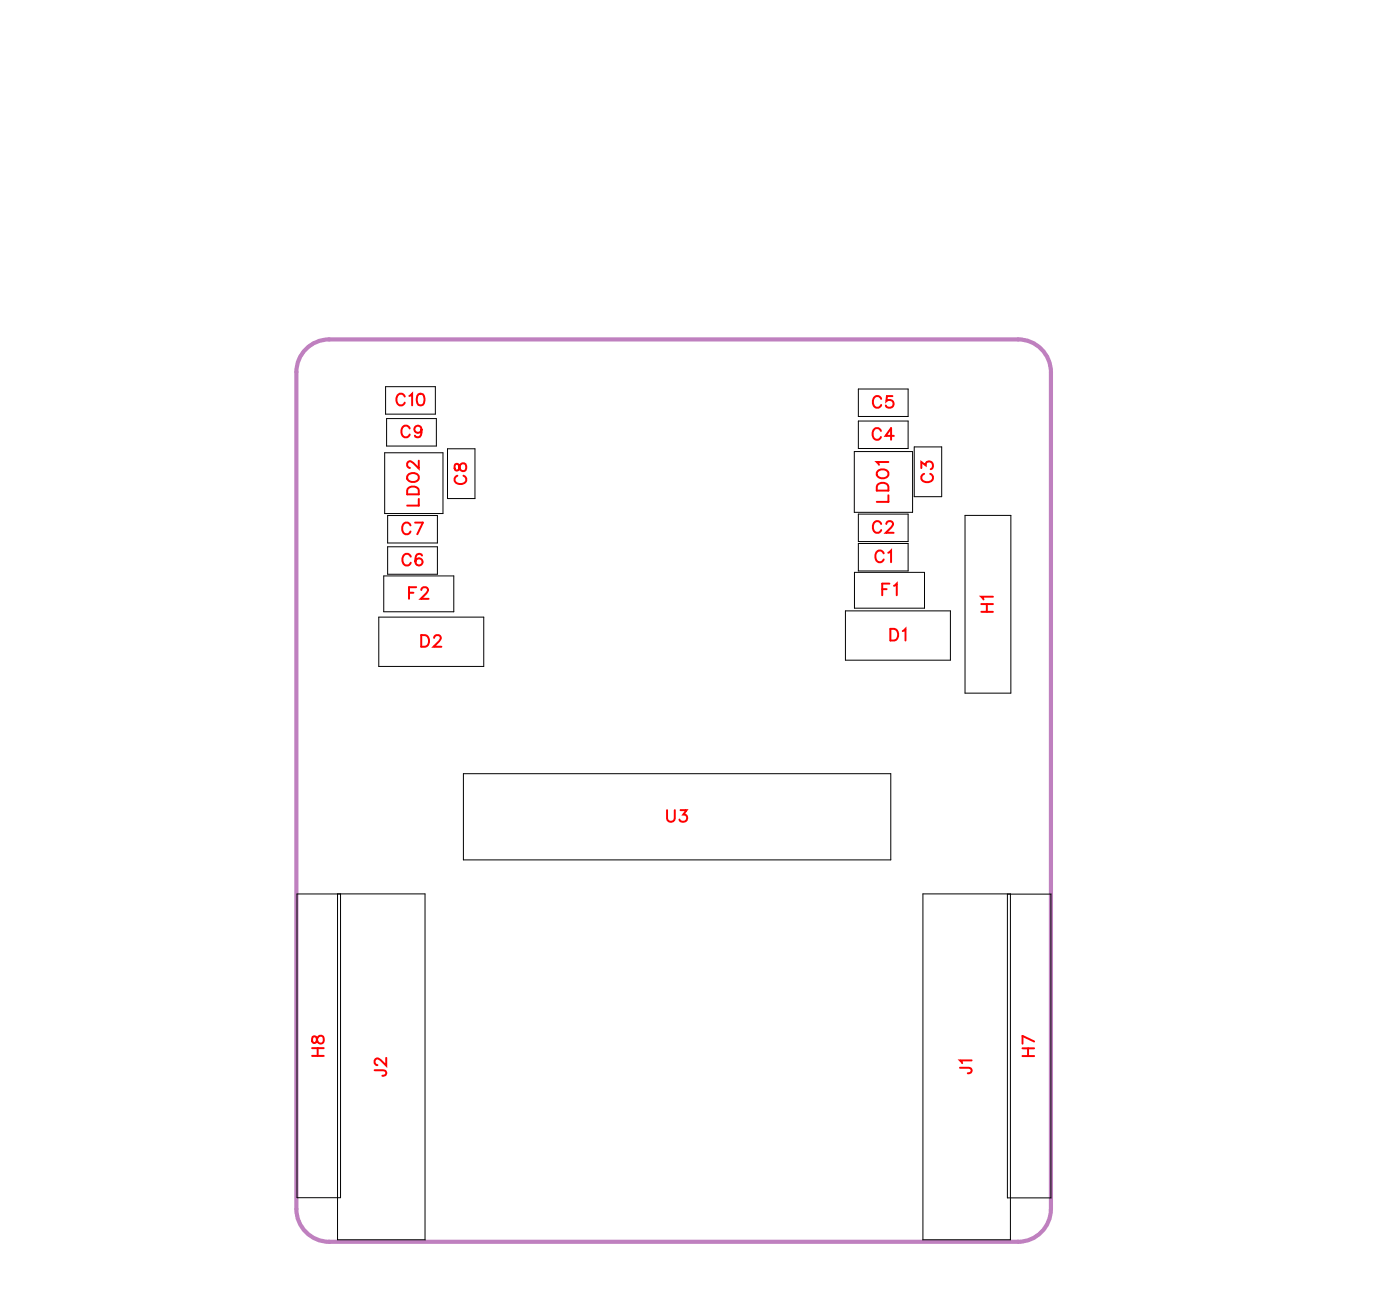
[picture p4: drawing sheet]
<svg xmlns="http://www.w3.org/2000/svg" width="85mm" height="79mm" viewBox="0 0 85 79" stroke-linecap="round" stroke-linejoin="round" font-family="sans-serif">
<path d="M18.7 21.3l.4-.3 .4-.2 .6-.1h42a2 2 0 0 1 2 2v51a2 2 0 0 1-2 2h-42a2 2 0 0 1-2-2v-51v-.5l.2-.5z" fill="none" stroke="#bf80bf" stroke-width=".25"/>
<g fill="none" stroke="#000" stroke-width=".06">
<path d="M23.1 37.6h6.4v3h-6.4zM23.4 35.1h4.3v2.2h-4.3zM23.5 27.6h3.5v3.7h-3.5zM23.5 23.6h3v1.6h-3zM23.6 25.5h3v1.7h-3zM23.6 31.4h3.1v1.7h-3.1zM23.6 33.3h3.1v1.7h-3.1zM27.3 27.4h1.7v3h-1.7zM51.5 37.2h6.4v3h-6.4zM52.1 27.5h3.5v3.7h-3.5zM52.1 34.9h4.3v2.2h-4.3zM52.3 23.7h3.1v1.7h-3.1z"/>
<path d="M52.3 25.7h3.1v1.6h-3.1zM52.3 31.3h3.1v1.7h-3.1zM52.3 33.1h3.1v1.7h-3.1zM55.7 27.2h1.7v3.1h-1.7zM58.8 31.4h2.8v10.8h-2.8zM20.6 54.5v21.1h5.3v-21.1h-7.8v18.5h2.7v-18.5M28.3 47.2h26v5.2h-26zM56.3 54.5h5.3v21.1h-5.3zM61.4 54.5h2.7v18.5h-2.7z"/>
</g>
<g fill="none" stroke="#f00" stroke-width=".12">
<path d="M24.7 24.2a.26 .26 0 0 0-.3-.2 .26 .26 0 0 0-.2 .3v.1a.26 .26 0 0 0 .2 .3 .26 .26 0 0 0 .3-.2M24.9 29.8a.39 .39 0 0 1 .6 .1v.2h-.7zM24.9 28.9a.35 .35 0 0 1 .4 0 .35 .35 0 0 1 .2 .3 .33 .33 0 0 1-.5 .2 .33 .33 0 0 1-.1-.5zM24.9 36.1h.3M25 24.1l.1-.1v.7M25 26.1a.26 .26 0 0 0-.3-.2 .26 .26 0 0 0-.2 .3v.2a.26 .26 0 0 0 .2 .3 .26 .26 0 0 0 .3-.2M25 32a.26 .26 0 0 0-.3-.1 .26 .26 0 0 0-.2 .2v.2a.26 .26 0 0 0 .2 .3 .26 .26 0 0 0 .3-.2M25 33.9a.26 .26 0 0 0-.3-.1 .26 .26 0 0 0-.2 .2v.2a.26 .26 0 0 0 .2 .3 .26 .26 0 0 0 .3-.2M25.3 31.9h.5l-.4 .7M25.4 35.8h-.5v.7M25.5 24h.1a.37 .37 0 0 1 .3 .4 .37 .37 0 0 1-.3 .3 .45 .45 0 0 1-.1-.7zM25.5 28.1v.5l-.3-.4-.2-.1-.2 .1v.2l.2 .1"/>
<path d="M25.5 30.4v.4h-.7M25.7 38.7h.2a.38 .38 0 0 1 .3 .4 .38 .38 0 0 1-.3 .3h-.2zM25.7 36l.1-.2h.2l.1 .1-.1 .3-.3 .3h.4M25.7 26.2a.22 .22 0 0 1-.3 .2 .22 .22 0 0 1-.1-.4 .22 .22 0 0 1 .4 0v.2a.34 .34 0 0 1-.3 .5l-.1-.1M25.7 33.9v-.1a.35 .35 0 0 0-.4 .2 .35 .35 0 0 0 .2 .5 .22 .22 0 0 0 .3-.2 .22 .22 0 0 0-.2-.3 .22 .22 0 0 0-.3 .2M26.5 38.9l.1-.2h.1l.2 .1-.1 .3-.4 .3h.5M27.7 28.3v.3l.2 .1 .3-.5a.24 .24 0 0 1 .2 .3 .24 .24 0 0 1-.2 .2l-.2-.1-.1-.3zM27.9 29a.26 .26 0 0 0-.2 .3 .26 .26 0 0 0 .3 .2h.2a.26 .26 0 0 0 .2-.2 .26 .26 0 0 0-.1-.3M53.5 29.6a.39 .39 0 0 1 .7 .1v.2h-.7zM53.6 28.7a.35 .35 0 0 1 .4-.1 .35 .35 0 0 1 .1 .4 .33 .33 0 0 1-.4 .1 .33 .33 0 0 1-.1-.4zM53.7 26.3a.26 .26 0 0 0-.3-.2 .26 .26 0 0 0-.2 .3v.1a.26 .26 0 0 0 .2 .3 .26 .26 0 0 0 .3-.2M53.7 31.9a.26 .26 0 0 0-.3-.1 .26 .26 0 0 0-.2 .2v.2a.26 .26 0 0 0 .2 .3 .26 .26 0 0 0 .3-.2"/>
<path d="M53.7 24.3a.26 .26 0 0 0-.3-.2 .26 .26 0 0 0-.2 .3v.2a.26 .26 0 0 0 .2 .3 .26 .26 0 0 0 .3-.2M53.8 35.9h.3M53.9 33.7a.26 .26 0 0 0-.3-.1 .26 .26 0 0 0-.2 .2v.2a.26 .26 0 0 0 .2 .3 .26 .26 0 0 0 .3-.2M54 31.9l.2-.1h.1l.1 .1-.1 .2-.3 .4h.5M54.2 33.7l.1-.1v.7M54.2 28.2h-.7l.1 .1M54.2 30.2v.4h-.7M54.2 35.6h-.4v.7M54.3 38.3h.2a.38 .38 0 0 1 .3 .4 .38 .38 0 0 1-.3 .3h-.2zM54.4 24.1h-.3l-.1 .3a.25 .25 0 0 1 .4 0 .25 .25 0 0 1 0 .4 .25 .25 0 0 1-.4-.1M54.5 26.6h-.5l.3-.5v.7M54.5 35.7l.2-.1v.7"/>
<path d="M55 38.5l.2-.2v.7M56.2 28.5v-.3l.2 .2a.24 .24 0 0 1 .4-.2 .24 .24 0 0 1-.1 .4M56.3 28.9a.26 .26 0 0 0-.1 .3 .26 .26 0 0 0 .2 .2h.2a.26 .26 0 0 0 .3-.2 .26 .26 0 0 0-.2-.3M59.8 37.3h.7M59.8 36.8h.7M60.2 36.8v.5M60.5 36.4h-.7l.2 .1M40.7 49.4v.5l.2 .2 .2-.1v-.6M41.5 49.4h.4l-.2 .3a.24 .24 0 0 1 .1 .3 .24 .24 0 0 1-.4 0M19 63.9h.7M19 64.4h.7M19.1 63.2v.3l.1 .1 .3-.5a.24 .24 0 0 1 .2 .3 .24 .24 0 0 1-.2 .2l-.1-.1-.1-.3z"/>
<path d="M19.4 63.9v.5M22.8 65.2l.7 .1v.2l-.2 .1M23.5 64.5v.5l-.3-.4-.2-.1-.2 .1v.2l.2 .1M58.5 65.1h.7v.3h-.2M59.2 64.6h-.7l.2 .2M62.3 64.4h.7M62.3 63.9h.7M62.7 63.9v.5M63 63.5l-.7-.4v.5"/>
</g>
<g font-size="1.2" fill="#fff">
<text x="24.1" y="25">C10</text>
<text x="24.4" y="26.9">C9</text>
<text x="28.7" y="29.6" transform="rotate(-90 28.7 29.6)">C8</text>
<text x="53.1" y="27.1">C4</text>
<text x="53.2" y="25.1">C5</text>
<text x="57.2" y="29.4" transform="rotate(-90 57.2 29.4)">C3</text>
<text x="24.5" y="32.9">C7</text>
<text x="24.5" y="34.8">C6</text>
<text x="25.8" y="30.9" transform="rotate(-90 25.8 30.9)">LDO2</text>
<text x="53.2" y="32.8">C2</text>
<text x="53.3" y="34.6">C1</text>
<text x="54.5" y="30.7" transform="rotate(-90 54.5 30.7)">LDO1</text>
<text x="24.9" y="36.8">F2</text>
<text x="25.6" y="39.7">D2</text>
<text x="53.7" y="36.6">F1</text>
<text x="54.2" y="39.3">D1</text>
<text x="60.8" y="37.4" transform="rotate(-90 60.8 37.4)">H1</text>
<text x="40.6" y="50.4">U3</text>
<text x="20" y="64.4" transform="rotate(-90 20 64.4)">H8</text>
<text x="23.8" y="65.6" transform="rotate(-90 23.8 65.6)">J2</text>
<text x="59.5" y="65.5" transform="rotate(-90 59.5 65.5)">J1</text>
<text x="63.3" y="64.4" transform="rotate(-90 63.3 64.4)">H7</text>
</g>
</svg>
